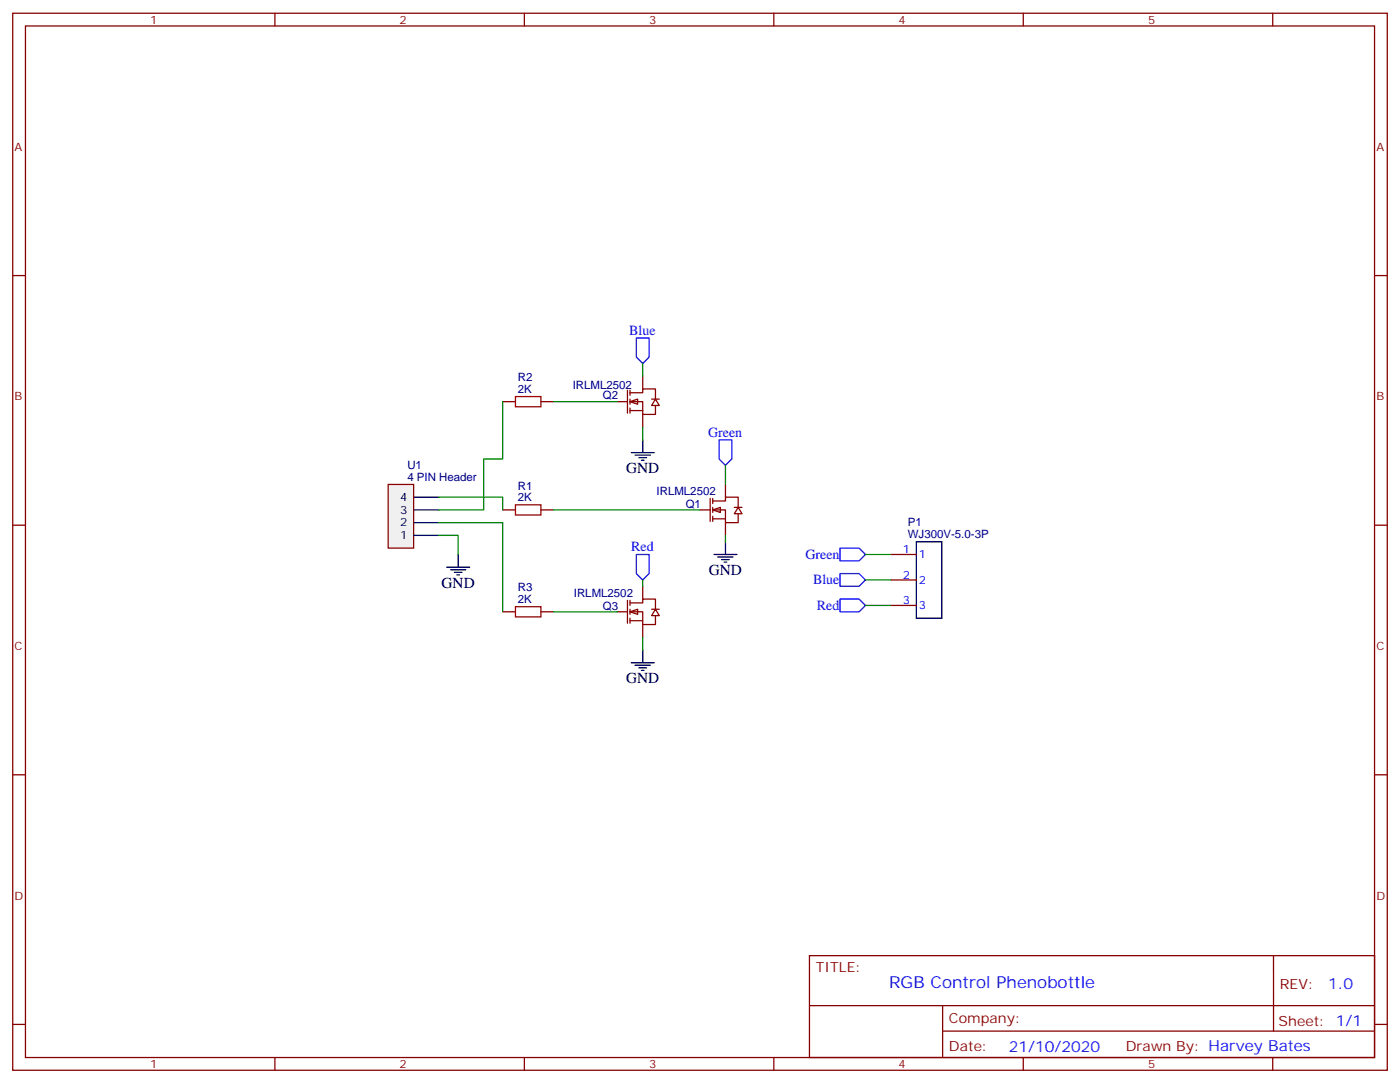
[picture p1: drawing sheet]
<svg xmlns="http://www.w3.org/2000/svg" width="388mm" height="300mm" viewBox="0 0 388 300" stroke-linecap="round" stroke-linejoin="round" font-family="sans-serif">
<path d="M174.6 111.3l2.1-.7v1.4z" fill="#fff" stroke="#870000" stroke-width=".35"/>
<path d="M171.1 111.3h2.8M173.9 108.1v6.3M174.6 108.8h3.6v-1.1h3.5v2.9M174.6 111.3h3.6v3.5h3.5v-2.5M174.6 113.7h3.6M174.6 108.1v1.4M174.6 110.6v1.4M174.6 113v1.4M178.2 104.2v3.5M178.2 114.8v3.5M180.6 110.6h2.1M181.7 110.6l1 1.7h-2.1z" fill="none" stroke="#870000" stroke-width=".35"/>
<path d="M197.6 141.3l2.1-.8v1.5z" fill="#fff" stroke="#870000" stroke-width=".35"/>
<path d="M196.8 138.1v6.3M197.6 138.8h3.5v-1.1h3.5v2.8M197.6 138.1v1.4M201.1 134.2v3.5M194 141.3h2.8M197.6 141.3h3.5v3.5h3.5v-2.5M197.6 143.7h3.5M197.6 140.5v1.5M197.6 143v1.4M201.1 144.8v3.5M203.6 140.5h2.1M204.6 140.5l1.1 1.8h-2.1z" fill="none" stroke="#870000" stroke-width=".35"/>
<path d="M174.6 169.5l2.1-.7v1.4z" fill="#fff" stroke="#870000" stroke-width=".35"/>
<path d="M171.1 169.5h2.8M173.9 166.3v6.3M174.6 167h3.6v-1.1h3.5v2.9M174.6 169.5h3.6v3.5h3.5v-2.5M174.6 171.9h3.6M174.6 166.3v1.4M174.6 168.8v1.4M174.6 171.2v1.4M178.2 162.4v3.5M178.2 173v3.5M180.6 168.8h2.1M181.7 168.8l1 1.7h-2.1z" fill="none" stroke="#870000" stroke-width=".35"/>
<path d="M107.6 134.2h7.1v17.6h-7.1z" fill="#f0f0f0" stroke="#870000" stroke-width=".35"/>
<g fill="none" stroke="#000" stroke-width=".35">
<path d="M114.7 137.7h7M175 125.4h6.3M176 126.1h4.3M177.1 126.8h2.1M177.8 127.5h.7M178.2 121.8v3.6M114.7 148.3h7M114.7 144.8h7M114.7 141.3h7M123.8 157.1h6.4M124.9 157.8h4.2M125.9 158.5h2.2"/>
<path d="M126.6 159.2h.8M127 153.6v3.5M197.9 153.6h6.4M199 154.3h4.2M200 155h2.1M200.7 155.7h.7M201.1 150.1v3.5M254 150.1h7.1v21.1h-7.1zM175 183.6h6.3M176 184.3h4.3M177.1 185h2.1M177.8 185.7h.7"/>
<path d="M178.2 180.1v3.5"/>
</g>
<g fill="none" stroke="#008700" stroke-width=".35">
<path d="M139.3 111.3v15.8h-5.2v14.2h-12.4M153.5 111.3h17.6M178.2 100.7v3.5M178.2 118.3v3.5M121.7 137.7h17.6v3.6M201.1 128.9v5.3M121.7 148.3h5.3v5.3M121.7 144.8h17.6v24.7M153.5 141.3h40.5M201.1 148.3v1.8M239.9 153.6h7M153.5 169.5h17.6"/>
<path d="M178.2 160.7v1.7M178.2 176.5v3.6M239.9 167.7h7M239.9 160.7h7"/>
</g>
<path d="M142.9 109.9h7v2.8h-7zM142.9 139.8h7v2.9h-7zM142.9 168.1h7v2.8h-7z" fill="none" stroke="#a10000" stroke-width=".35"/>
<g fill="none" stroke="#870000" stroke-width=".35">
<path d="M3.5 3.7h381v292.8h-381zM7.1 7.2h373.9v285.7h-373.9zM76.2 3.7v3.5M145.3 3.7v3.5M214.5 3.7v3.5M283.6 3.7v3.5M352.8 3.7v3.5M3.5 76.3h3.6M381 76.3h3.5M139.3 111.3h3.6M149.9 111.3h3.6M3.5 145.5h3.6"/>
<path d="M139.3 141.3h3.6M149.9 141.3h3.6M246.9 153.6h7.1M381 145.5h3.5M139.3 169.5h3.6M149.9 169.5h3.6M246.9 160.7h7.1M246.9 167.7h7.1M3.5 214.6h3.6M381 214.6h3.5M224.4 264.7h156.6v28.2h-156.6zM224.4 278.6h156.5"/>
<path d="M261.3 278.6v14.1M353 264.7v20.9M3.5 283.8h3.6M76.2 292.9v3.6M145.3 292.9v3.6M214.5 292.9v3.6M261.3 285.6h119.6M283.6 292.9v3.6M352.8 292.9v3.6M381 283.8h3.5"/>
</g>
<path d="M176.4 93.6h3.5v5.3l-1.7 1.8-1.8-1.8zM199.3 121.8h3.5v5.3l-1.7 1.8-1.8-1.8zM176.4 153.6h3.5v5.3l-1.7 1.8-1.8-1.8zM232.8 158.9h5.3l1.8 1.8-1.8 1.7h-5.3zM232.8 151.8h5.3l1.8 1.8-1.8 1.8h-5.3zM232.8 165.9h5.3l1.8 1.8-1.8 1.8h-5.3z" fill="none" stroke="#00f" stroke-width=".35"/>
<text font-size="4.6" fill="#00f" x="246.5" y="273.8">RGB Control Phenobottle</text>
<g font-size="4.2">
<text x="173.6" y="131">GND</text>
<text x="196.5" y="159.2">GND</text>
<text x="122.4" y="162.8">GND</text>
<text x="173.6" y="189.2">GND</text>
</g>
<g font-size="4.2" fill="#00f">
<text x="368.2" y="274">1.0</text>
<text x="279.6" y="291.4">21/10/2020</text>
</g>
<g font-size="3.9" fill="#00f">
<text x="174.4" y="92.7">Blue</text>
<text x="196.3" y="121">Green</text>
<text x="175" y="152.7">Red</text>
<text x="223.2" y="154.8">Green</text>
<text x="225.4" y="161.9">Blue</text>
<text x="226.5" y="169">Red</text>
</g>
<g font-size="3.9" fill="#800">
<text x="226.1" y="269.3">TITLE:</text>
<text x="354.8" y="274">REV:</text>
<text x="263" y="283.5">Company:</text>
<text x="354.4" y="284.1">Sheet: 1/1</text>
<text x="263" y="291.2">Date:</text>
<text x="312.1" y="291.3">Drawn By: Harvey Bates</text>
</g>
<g font-size="3.2" fill="#800">
<text x="41.6" y="6.7">1</text>
<text x="110.8" y="6.7">2</text>
<text x="179.9" y="6.7">3</text>
<text x="249.1" y="6.7">4</text>
<text x="318.2" y="6.7">5</text>
<text x="4.1" y="41.8">A</text>
<text x="381.5" y="41.8">A</text>
<text x="4.1" y="110.9">B</text>
<text x="381.5" y="110.9">B</text>
<text x="4.1" y="180.1">C</text>
<text x="381.5" y="180.1">C</text>
<text x="4.1" y="249.2">D</text>
<text x="381.5" y="249.2">D</text>
<text x="41.6" y="295.9">1</text>
<text x="110.8" y="295.9">2</text>
<text x="179.9" y="295.9">3</text>
<text x="249.1" y="295.9">4</text>
<text x="318.2" y="295.9">5</text>
</g>
<g font-size="3.2" fill="#000080">
<text x="143.5" y="105.6">R2</text>
<text x="158.7" y="107.7">IRLML2502</text>
<text x="143.5" y="108.8">2K</text>
<text x="167.1" y="110.6">Q2</text>
<text x="112.9" y="129.9">U1</text>
<text x="112.9" y="133.1">4 PIN Header</text>
<text x="143.5" y="135.6">R1</text>
<text x="182" y="137.1">IRLML2502</text>
<text x="143.5" y="138.8">2K</text>
<text x="190.1" y="140.6">Q1</text>
<text x="251.6" y="149">WJ300V-5.0-3P</text>
<text x="251.6" y="145.8">P1</text>
<text x="143.5" y="167">2K</text>
<text x="143.5" y="163.8">R3</text>
<text x="159.1" y="165.4">IRLML2502</text>
<text x="167.1" y="168.9">Q3</text>
</g>
<g font-size="3.2">
<text x="110.9" y="142.3">3</text>
<text x="110.9" y="138.8">4</text>
<text x="110.9" y="149.4">1</text>
<text x="110.9" y="145.8">2</text>
</g>
<g font-size="3.2" fill="#00f">
<text x="250.2" y="153.2">1</text>
<text x="254.7" y="154.7">1</text>
<text x="250.2" y="160.3">2</text>
<text x="254.7" y="161.7">2</text>
<text x="250.2" y="167.4">3</text>
<text x="254.7" y="168.8">3</text>
</g>
</svg>
